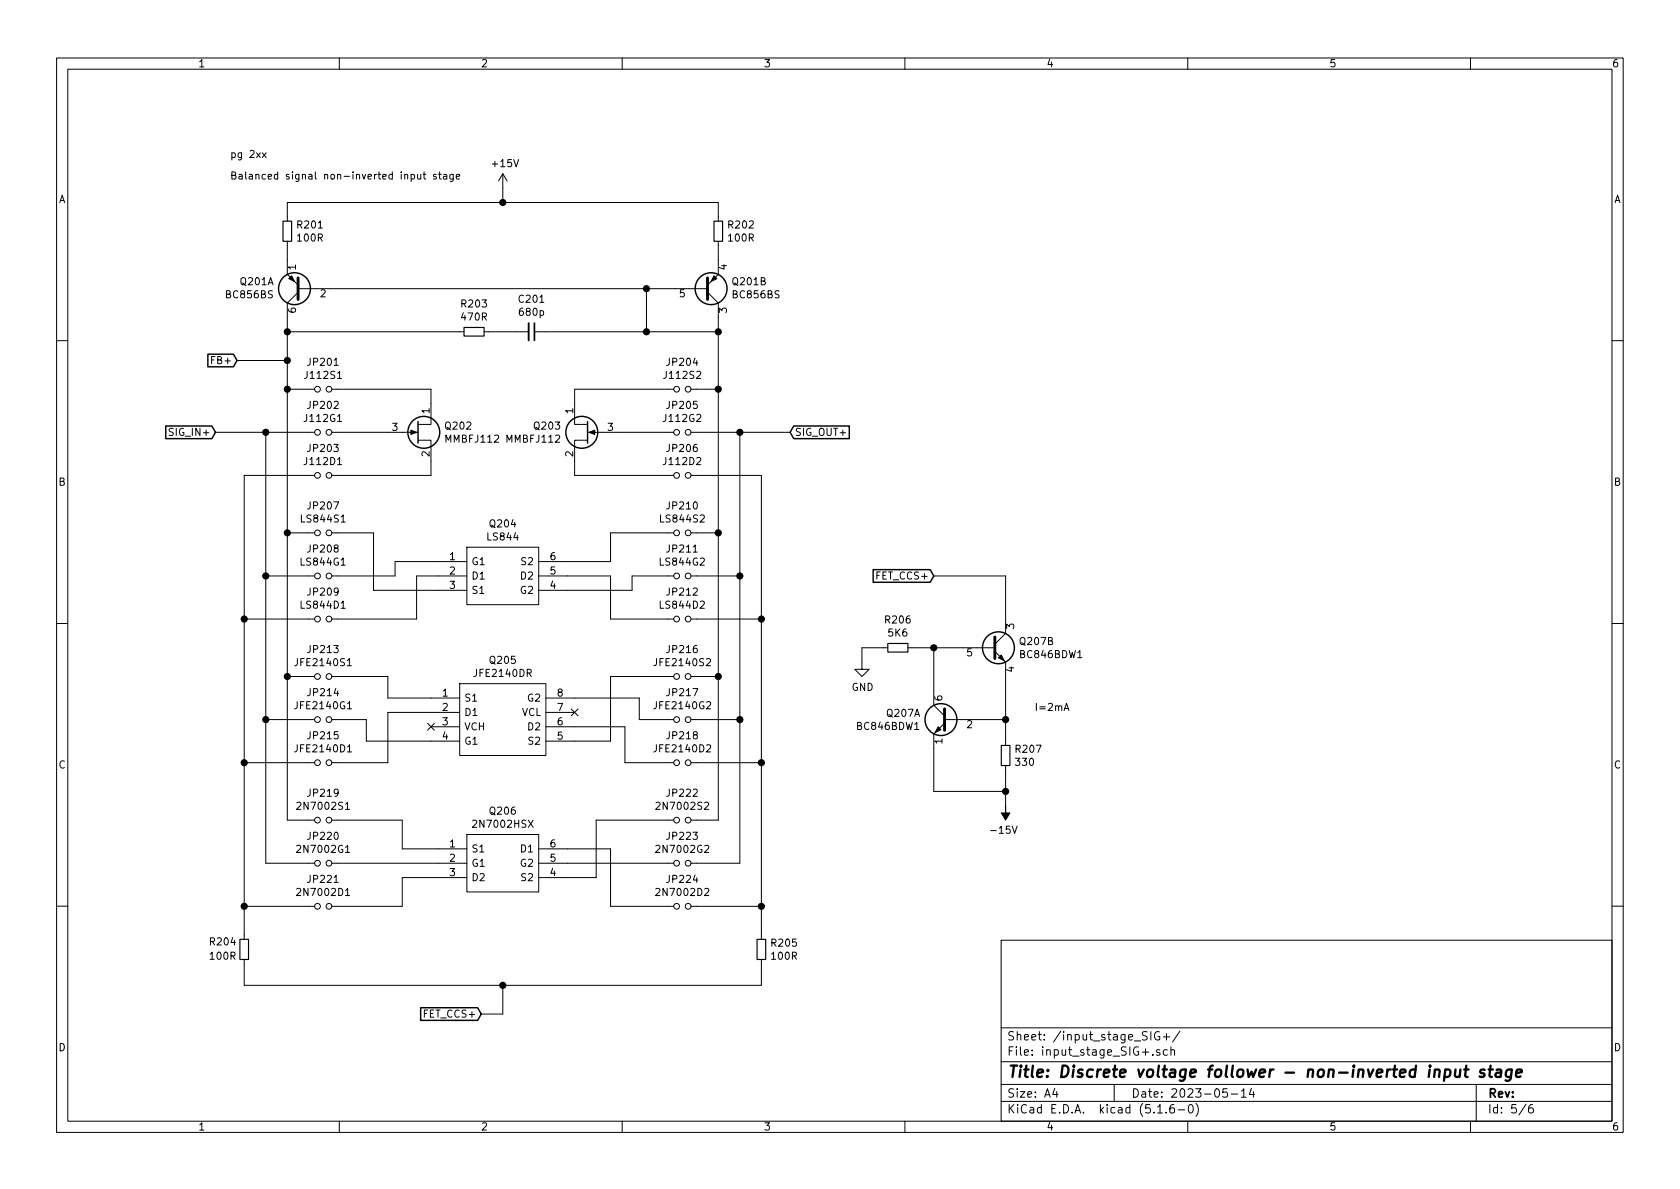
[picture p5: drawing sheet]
EESchema Schematic File Version 4
EELAYER 30 0
EELAYER END
$Descr A4 11693 8268
encoding utf-8
Sheet 5 6
Title "Discrete voltage follower - non-inverted input stage"
Date "2023-05-14"
Rev ""
Comp ""
Comment1 ""
Comment2 ""
Comment3 ""
Comment4 ""
$EndDescr
$Comp
L Device:R_Small R201
U 1 1
P 2000 1600
AR Path="/64618ED1/646282E1" Ref="R201"  Part="1" 
AR Path="/647CF58A/646282E1" Ref="R?"  Part="1" 
F 0 "R201" H 2059 1646 50  0000 L CNN
F 1 "100R" H 2059 1555 50  0000 L CNN
F 2 "Resistor_SMD:R_0805_2012Metric_Pad1.15x1.40mm_HandSolder" H 2000 1600 50  0001 C CNN
F 3 "~" H 2000 1600 50  0001 C CNN
	1    2000 1600
	1    0    0    -1  
$EndComp
$Comp
L Device:R_Small R202
U 1 1
P 5000 1600
AR Path="/64618ED1/64629240" Ref="R202"  Part="1" 
AR Path="/647CF58A/64629240" Ref="R?"  Part="1" 
F 0 "R202" H 5059 1646 50  0000 L CNN
F 1 "100R" H 5059 1555 50  0000 L CNN
F 2 "Resistor_SMD:R_0805_2012Metric_Pad1.15x1.40mm_HandSolder" H 5000 1600 50  0001 C CNN
F 3 "~" H 5000 1600 50  0001 C CNN
	1    5000 1600
	1    0    0    -1  
$EndComp
$Comp
L Device:R_Small R203
U 1 1
P 3300 2300
AR Path="/64618ED1/64629D08" Ref="R203"  Part="1" 
AR Path="/647CF58A/64629D08" Ref="R?"  Part="1" 
F 0 "R203" V 3104 2300 50  0000 C CNN
F 1 "470R" V 3195 2300 50  0000 C CNN
F 2 "Resistor_SMD:R_0805_2012Metric_Pad1.15x1.40mm_HandSolder" H 3300 2300 50  0001 C CNN
F 3 "~" H 3300 2300 50  0001 C CNN
	1    3300 2300
	0    1    1    0   
$EndComp
$Comp
L Device:C_Small C201
U 1 1
P 3700 2300
AR Path="/64618ED1/6462A899" Ref="C201"  Part="1" 
AR Path="/647CF58A/6462A899" Ref="C?"  Part="1" 
F 0 "C201" V 3471 2300 50  0000 C CNN
F 1 "680p" V 3562 2300 50  0000 C CNN
F 2 "Capacitor_SMD:C_0805_2012Metric_Pad1.15x1.40mm_HandSolder" H 3700 2300 50  0001 C CNN
F 3 "~" H 3700 2300 50  0001 C CNN
	1    3700 2300
	0    1    1    0   
$EndComp
$Comp
L Transistor_FET:MMBFJ112 Q202
U 1 1
P 2900 3000
AR Path="/64618ED1/646301E5" Ref="Q202"  Part="1" 
AR Path="/647CF58A/646301E5" Ref="Q?"  Part="1" 
F 0 "Q202" H 3090 3046 50  0000 L CNN
F 1 "MMBFJ112" H 3090 2955 50  0000 L CNN
F 2 "Package_TO_SOT_SMD:SOT-23" H 3100 2925 50  0001 L CIN
F 3 "https://www.onsemi.com/pub/Collateral/MMBFJ113-D.PDF" H 2900 3000 50  0001 L CNN
	1    2900 3000
	1    0    0    -1  
$EndComp
$Comp
L Transistor_FET:MMBFJ112 Q203
U 1 1
P 4100 3000
AR Path="/64618ED1/64914574" Ref="Q203"  Part="1" 
AR Path="/647CF58A/64914574" Ref="Q?"  Part="1" 
F 0 "Q203" H 4291 3046 50  0000 L CNN
F 1 "MMBFJ112" H 4291 2955 50  0000 L CNN
F 2 "Package_TO_SOT_SMD:SOT-23" H 4300 2925 50  0001 L CIN
F 3 "https://www.onsemi.com/pub/Collateral/MMBFJ113-D.PDF" H 4100 3000 50  0001 L CNN
	1    4100 3000
	-1   0    0    -1  
$EndComp
$Comp
L Device:R_Small R205
U 1 1
P 5300 6600
AR Path="/64618ED1/64634DA9" Ref="R205"  Part="1" 
AR Path="/647CF58A/64634DA9" Ref="R?"  Part="1" 
F 0 "R205" H 5359 6646 50  0000 L CNN
F 1 "100R" H 5359 6555 50  0000 L CNN
F 2 "Resistor_SMD:R_0805_2012Metric_Pad1.15x1.40mm_HandSolder" H 5300 6600 50  0001 C CNN
F 3 "~" H 5300 6600 50  0001 C CNN
	1    5300 6600
	1    0    0    -1  
$EndComp
$Comp
L Device:R_Small R204
U 1 1
P 1700 6600
AR Path="/64618ED1/64914576" Ref="R204"  Part="1" 
AR Path="/647CF58A/64914576" Ref="R?"  Part="1" 
F 0 "R204" H 1750 6550 50  0000 L CNN
F 1 "100R" H 1750 6650 50  0000 L CNN
F 2 "Resistor_SMD:R_0805_2012Metric_Pad1.15x1.40mm_HandSolder" H 1700 6600 50  0001 C CNN
F 3 "~" H 1700 6600 50  0001 C CNN
	1    1700 6600
	-1   0    0    1   
$EndComp
$Comp
L Device:R_Small R207
U 1 1
P 7000 5250
AR Path="/64618ED1/64914577" Ref="R207"  Part="1" 
AR Path="/647CF58A/64914577" Ref="R?"  Part="1" 
F 0 "R207" H 7059 5296 50  0000 L CNN
F 1 "330" H 7059 5205 50  0000 L CNN
F 2 "Resistor_SMD:R_0805_2012Metric_Pad1.15x1.40mm_HandSolder" H 7000 5250 50  0001 C CNN
F 3 "~" H 7000 5250 50  0001 C CNN
	1    7000 5250
	1    0    0    -1  
$EndComp
$Comp
L Device:Jumper_NO_Small JP202
U 1 1
P 2250 3000
AR Path="/64618ED1/64914578" Ref="JP202"  Part="1" 
AR Path="/647CF58A/64914578" Ref="JP?"  Part="1" 
F 0 "JP202" H 2250 2815 50  0000 C CNN
F 1 "J112G1" H 2250 2906 50  0000 C CNN
F 2 "Jumper:SolderJumper-2_P1.3mm_Open_RoundedPad1.0x1.5mm" H 2250 3000 50  0001 C CNN
F 3 "~" H 2250 3000 50  0001 C CNN
	1    2250 3000
	-1   0    0    1   
$EndComp
$Comp
L LS844-SOT-23-6L-CT:LS844-SOT-23-6L-CT Q204
U 1 1
P 3050 3900
AR Path="/64618ED1/6464089F" Ref="Q204"  Part="1" 
AR Path="/647CF58A/6464089F" Ref="Q?"  Part="1" 
F 0 "Q204" H 3500 4165 50  0000 C CNN
F 1 "LS844" H 3500 4074 50  0000 C CNN
F 2 "" H 3800 4000 50  0001 L CNN
F 3 "https://www.linearsystems.com/lsdata/datasheets/LS844SeriesDSRevA14" H 3800 3900 50  0001 L CNN
F 4 "JFET Low Noise, Low Drift, Low Capacitance, Monolithic Dual, N-Channel JFET" H 3800 3800 50  0001 L CNN "Description"
F 5 "1.45" H 3800 3700 50  0001 L CNN "Height"
F 6 "722-LS844SOT236LCT" H 3800 3600 50  0001 L CNN "Mouser Part Number"
F 7 "https://www.mouser.co.uk/ProductDetail/Linear-Integrated-Systems/LS844-SOT-23-6L-CT?qs=T%252BzbugeAwjiyHRIf%2Fcfibw%3D%3D" H 3800 3500 50  0001 L CNN "Mouser Price/Stock"
F 8 "Linear Integrated Systems" H 3800 3400 50  0001 L CNN "Manufacturer_Name"
F 9 "LS844-SOT-23-6L-CT" H 3800 3300 50  0001 L CNN "Manufacturer_Part_Number"
	1    3050 3900
	1    0    0    -1  
$EndComp
$Comp
L JFE2140DR:JFE2140DR Q205
U 1 1
P 3000 4850
AR Path="/64618ED1/6491457A" Ref="Q205"  Part="1" 
AR Path="/647CF58A/6491457A" Ref="IC?"  Part="1" 
F 0 "Q205" H 3500 5115 50  0000 C CNN
F 1 "JFE2140DR" H 3500 5024 50  0000 C CNN
F 2 "" H 3850 4950 50  0001 L CNN
F 3 "https://www.ti.com/lit/ds/symlink/jfe2140.pdf?ts=1633964558921" H 3850 4850 50  0001 L CNN
F 4 "JFE2140 Ultra-Low Noise, Matched, Dual, Low-Gate Current, Discrete, Audio, NChannel JFET" H 3850 4750 50  0001 L CNN "Description"
F 5 "1.75" H 3850 4650 50  0001 L CNN "Height"
F 6 "595-JFE2140DR" H 3850 4550 50  0001 L CNN "Mouser Part Number"
F 7 "https://www.mouser.co.uk/ProductDetail/Texas-Instruments/JFE2140DR?qs=A6eO%252BMLsxmQVeRIGZCabaw%3D%3D" H 3850 4450 50  0001 L CNN "Mouser Price/Stock"
F 8 "Texas Instruments" H 3850 4350 50  0001 L CNN "Manufacturer_Name"
F 9 "JFE2140DR" H 3850 4250 50  0001 L CNN "Manufacturer_Part_Number"
	1    3000 4850
	1    0    0    -1  
$EndComp
$Comp
L 2N7002HSX:2N7002HSX Q206
U 1 1
P 3050 5900
AR Path="/64618ED1/6491457B" Ref="Q206"  Part="1" 
AR Path="/647CF58A/6491457B" Ref="Q?"  Part="1" 
F 0 "Q206" H 3500 6165 50  0000 C CNN
F 1 "2N7002HSX" H 3500 6074 50  0000 C CNN
F 2 "" H 3800 6000 50  0001 L CNN
F 3 "https://assets.nexperia.com/documents/data-sheet/2N7002HS.pdf" H 3800 5900 50  0001 L CNN
F 4 "MOSFET 2N7002HS/SOT363/SC-88" H 3800 5800 50  0001 L CNN "Description"
F 5 "1.1" H 3800 5700 50  0001 L CNN "Height"
F 6 "771-2N7002HSX" H 3800 5600 50  0001 L CNN "Mouser Part Number"
F 7 "https://www.mouser.co.uk/ProductDetail/Nexperia/2N7002HSX?qs=Li%252BoUPsLEnuawzf36ZS0aQ%3D%3D" H 3800 5500 50  0001 L CNN "Mouser Price/Stock"
F 8 "Nexperia" H 3800 5400 50  0001 L CNN "Manufacturer_Name"
F 9 "2N7002HSX" H 3800 5300 50  0001 L CNN "Manufacturer_Part_Number"
	1    3050 5900
	1    0    0    -1  
$EndComp
$Comp
L Device:Jumper_NO_Small JP201
U 1 1
P 2250 2700
AR Path="/64618ED1/6491457C" Ref="JP201"  Part="1" 
AR Path="/647CF58A/6491457C" Ref="JP?"  Part="1" 
F 0 "JP201" H 2250 2515 50  0000 C CNN
F 1 "J112S1" H 2250 2606 50  0000 C CNN
F 2 "Jumper:SolderJumper-2_P1.3mm_Open_RoundedPad1.0x1.5mm" H 2250 2700 50  0001 C CNN
F 3 "~" H 2250 2700 50  0001 C CNN
	1    2250 2700
	-1   0    0    1   
$EndComp
$Comp
L Device:Jumper_NO_Small JP203
U 1 1
P 2250 3300
AR Path="/64618ED1/64675C95" Ref="JP203"  Part="1" 
AR Path="/647CF58A/64675C95" Ref="JP?"  Part="1" 
F 0 "JP203" H 2250 3115 50  0000 C CNN
F 1 "J112D1" H 2250 3206 50  0000 C CNN
F 2 "Jumper:SolderJumper-2_P1.3mm_Open_RoundedPad1.0x1.5mm" H 2250 3300 50  0001 C CNN
F 3 "~" H 2250 3300 50  0001 C CNN
	1    2250 3300
	-1   0    0    1   
$EndComp
$Comp
L Device:Jumper_NO_Small JP207
U 1 1
P 2250 3700
AR Path="/64618ED1/646B54CC" Ref="JP207"  Part="1" 
AR Path="/647CF58A/646B54CC" Ref="JP?"  Part="1" 
F 0 "JP207" H 2250 3515 50  0000 C CNN
F 1 "LS844S1" H 2250 3606 50  0000 C CNN
F 2 "Jumper:SolderJumper-2_P1.3mm_Open_RoundedPad1.0x1.5mm" H 2250 3700 50  0001 C CNN
F 3 "~" H 2250 3700 50  0001 C CNN
	1    2250 3700
	-1   0    0    1   
$EndComp
$Comp
L Device:Jumper_NO_Small JP208
U 1 1
P 2250 4000
AR Path="/64618ED1/646B62D6" Ref="JP208"  Part="1" 
AR Path="/647CF58A/646B62D6" Ref="JP?"  Part="1" 
F 0 "JP208" H 2250 3815 50  0000 C CNN
F 1 "LS844G1" H 2250 3906 50  0000 C CNN
F 2 "Jumper:SolderJumper-2_P1.3mm_Open_RoundedPad1.0x1.5mm" H 2250 4000 50  0001 C CNN
F 3 "~" H 2250 4000 50  0001 C CNN
	1    2250 4000
	-1   0    0    1   
$EndComp
$Comp
L Device:Jumper_NO_Small JP209
U 1 1
P 2250 4300
AR Path="/64618ED1/646B68CA" Ref="JP209"  Part="1" 
AR Path="/647CF58A/646B68CA" Ref="JP?"  Part="1" 
F 0 "JP209" H 2250 4115 50  0000 C CNN
F 1 "LS844D1" H 2250 4206 50  0000 C CNN
F 2 "Jumper:SolderJumper-2_P1.3mm_Open_RoundedPad1.0x1.5mm" H 2250 4300 50  0001 C CNN
F 3 "~" H 2250 4300 50  0001 C CNN
	1    2250 4300
	-1   0    0    1   
$EndComp
$Comp
L Device:Jumper_NO_Small JP213
U 1 1
P 2250 4700
AR Path="/64618ED1/646B858C" Ref="JP213"  Part="1" 
AR Path="/647CF58A/646B858C" Ref="JP?"  Part="1" 
F 0 "JP213" H 2250 4515 50  0000 C CNN
F 1 "JFE2140S1" H 2250 4606 50  0000 C CNN
F 2 "Jumper:SolderJumper-2_P1.3mm_Open_RoundedPad1.0x1.5mm" H 2250 4700 50  0001 C CNN
F 3 "~" H 2250 4700 50  0001 C CNN
	1    2250 4700
	-1   0    0    1   
$EndComp
$Comp
L Device:Jumper_NO_Small JP214
U 1 1
P 2250 5000
AR Path="/64618ED1/646B9F14" Ref="JP214"  Part="1" 
AR Path="/647CF58A/646B9F14" Ref="JP?"  Part="1" 
F 0 "JP214" H 2250 4815 50  0000 C CNN
F 1 "JFE2140G1" H 2250 4906 50  0000 C CNN
F 2 "Jumper:SolderJumper-2_P1.3mm_Open_RoundedPad1.0x1.5mm" H 2250 5000 50  0001 C CNN
F 3 "~" H 2250 5000 50  0001 C CNN
	1    2250 5000
	-1   0    0    1   
$EndComp
$Comp
L Device:Jumper_NO_Small JP215
U 1 1
P 2250 5300
AR Path="/64618ED1/646BA6A6" Ref="JP215"  Part="1" 
AR Path="/647CF58A/646BA6A6" Ref="JP?"  Part="1" 
F 0 "JP215" H 2250 5115 50  0000 C CNN
F 1 "JFE2140D1" H 2250 5206 50  0000 C CNN
F 2 "Jumper:SolderJumper-2_P1.3mm_Open_RoundedPad1.0x1.5mm" H 2250 5300 50  0001 C CNN
F 3 "~" H 2250 5300 50  0001 C CNN
	1    2250 5300
	-1   0    0    1   
$EndComp
$Comp
L Device:Jumper_NO_Small JP219
U 1 1
P 2250 5700
AR Path="/64618ED1/646BAA44" Ref="JP219"  Part="1" 
AR Path="/647CF58A/646BAA44" Ref="JP?"  Part="1" 
F 0 "JP219" H 2250 5515 50  0000 C CNN
F 1 "2N7002S1" H 2250 5606 50  0000 C CNN
F 2 "Jumper:SolderJumper-2_P1.3mm_Open_RoundedPad1.0x1.5mm" H 2250 5700 50  0001 C CNN
F 3 "~" H 2250 5700 50  0001 C CNN
	1    2250 5700
	-1   0    0    1   
$EndComp
$Comp
L Device:Jumper_NO_Small JP220
U 1 1
P 2250 6000
AR Path="/64618ED1/64914585" Ref="JP220"  Part="1" 
AR Path="/647CF58A/64914585" Ref="JP?"  Part="1" 
F 0 "JP220" H 2250 5815 50  0000 C CNN
F 1 "2N7002G1" H 2250 5906 50  0000 C CNN
F 2 "Jumper:SolderJumper-2_P1.3mm_Open_RoundedPad1.0x1.5mm" H 2250 6000 50  0001 C CNN
F 3 "~" H 2250 6000 50  0001 C CNN
	1    2250 6000
	-1   0    0    1   
$EndComp
$Comp
L Device:Jumper_NO_Small JP221
U 1 1
P 2250 6300
AR Path="/64618ED1/64914586" Ref="JP221"  Part="1" 
AR Path="/647CF58A/64914586" Ref="JP?"  Part="1" 
F 0 "JP221" H 2250 6115 50  0000 C CNN
F 1 "2N7002D1" H 2250 6206 50  0000 C CNN
F 2 "Jumper:SolderJumper-2_P1.3mm_Open_RoundedPad1.0x1.5mm" H 2250 6300 50  0001 C CNN
F 3 "~" H 2250 6300 50  0001 C CNN
	1    2250 6300
	-1   0    0    1   
$EndComp
$Comp
L Device:Jumper_NO_Small JP205
U 1 1
P 4750 3000
AR Path="/64618ED1/646CC690" Ref="JP205"  Part="1" 
AR Path="/647CF58A/646CC690" Ref="JP?"  Part="1" 
F 0 "JP205" H 4750 2815 50  0000 C CNN
F 1 "J112G2" H 4750 2906 50  0000 C CNN
F 2 "Jumper:SolderJumper-2_P1.3mm_Open_RoundedPad1.0x1.5mm" H 4750 3000 50  0001 C CNN
F 3 "~" H 4750 3000 50  0001 C CNN
	1    4750 3000
	-1   0    0    1   
$EndComp
$Comp
L Device:Jumper_NO_Small JP204
U 1 1
P 4750 2700
AR Path="/64618ED1/646CC696" Ref="JP204"  Part="1" 
AR Path="/647CF58A/646CC696" Ref="JP?"  Part="1" 
F 0 "JP204" H 4750 2515 50  0000 C CNN
F 1 "J112S2" H 4750 2606 50  0000 C CNN
F 2 "Jumper:SolderJumper-2_P1.3mm_Open_RoundedPad1.0x1.5mm" H 4750 2700 50  0001 C CNN
F 3 "~" H 4750 2700 50  0001 C CNN
	1    4750 2700
	-1   0    0    1   
$EndComp
$Comp
L Device:Jumper_NO_Small JP206
U 1 1
P 4750 3300
AR Path="/64618ED1/646CC69C" Ref="JP206"  Part="1" 
AR Path="/647CF58A/646CC69C" Ref="JP?"  Part="1" 
F 0 "JP206" H 4750 3115 50  0000 C CNN
F 1 "J112D2" H 4750 3206 50  0000 C CNN
F 2 "Jumper:SolderJumper-2_P1.3mm_Open_RoundedPad1.0x1.5mm" H 4750 3300 50  0001 C CNN
F 3 "~" H 4750 3300 50  0001 C CNN
	1    4750 3300
	-1   0    0    1   
$EndComp
$Comp
L Device:Jumper_NO_Small JP210
U 1 1
P 4750 3700
AR Path="/64618ED1/646CC6A2" Ref="JP210"  Part="1" 
AR Path="/647CF58A/646CC6A2" Ref="JP?"  Part="1" 
F 0 "JP210" H 4750 3515 50  0000 C CNN
F 1 "LS844S2" H 4750 3606 50  0000 C CNN
F 2 "Jumper:SolderJumper-2_P1.3mm_Open_RoundedPad1.0x1.5mm" H 4750 3700 50  0001 C CNN
F 3 "~" H 4750 3700 50  0001 C CNN
	1    4750 3700
	-1   0    0    1   
$EndComp
$Comp
L Device:Jumper_NO_Small JP211
U 1 1
P 4750 4000
AR Path="/64618ED1/6491458B" Ref="JP211"  Part="1" 
AR Path="/647CF58A/6491458B" Ref="JP?"  Part="1" 
F 0 "JP211" H 4750 3815 50  0000 C CNN
F 1 "LS844G2" H 4750 3906 50  0000 C CNN
F 2 "Jumper:SolderJumper-2_P1.3mm_Open_RoundedPad1.0x1.5mm" H 4750 4000 50  0001 C CNN
F 3 "~" H 4750 4000 50  0001 C CNN
	1    4750 4000
	-1   0    0    1   
$EndComp
$Comp
L Device:Jumper_NO_Small JP212
U 1 1
P 4750 4300
AR Path="/64618ED1/6491458C" Ref="JP212"  Part="1" 
AR Path="/647CF58A/6491458C" Ref="JP?"  Part="1" 
F 0 "JP212" H 4750 4115 50  0000 C CNN
F 1 "LS844D2" H 4750 4206 50  0000 C CNN
F 2 "Jumper:SolderJumper-2_P1.3mm_Open_RoundedPad1.0x1.5mm" H 4750 4300 50  0001 C CNN
F 3 "~" H 4750 4300 50  0001 C CNN
	1    4750 4300
	-1   0    0    1   
$EndComp
$Comp
L Device:Jumper_NO_Small JP216
U 1 1
P 4750 4700
AR Path="/64618ED1/6491458D" Ref="JP216"  Part="1" 
AR Path="/647CF58A/6491458D" Ref="JP?"  Part="1" 
F 0 "JP216" H 4750 4515 50  0000 C CNN
F 1 "JFE2140S2" H 4750 4606 50  0000 C CNN
F 2 "Jumper:SolderJumper-2_P1.3mm_Open_RoundedPad1.0x1.5mm" H 4750 4700 50  0001 C CNN
F 3 "~" H 4750 4700 50  0001 C CNN
	1    4750 4700
	-1   0    0    1   
$EndComp
$Comp
L Device:Jumper_NO_Small JP217
U 1 1
P 4750 5000
AR Path="/64618ED1/6491458E" Ref="JP217"  Part="1" 
AR Path="/647CF58A/6491458E" Ref="JP?"  Part="1" 
F 0 "JP217" H 4750 4815 50  0000 C CNN
F 1 "JFE2140G2" H 4750 4906 50  0000 C CNN
F 2 "Jumper:SolderJumper-2_P1.3mm_Open_RoundedPad1.0x1.5mm" H 4750 5000 50  0001 C CNN
F 3 "~" H 4750 5000 50  0001 C CNN
	1    4750 5000
	-1   0    0    1   
$EndComp
$Comp
L Device:Jumper_NO_Small JP218
U 1 1
P 4750 5300
AR Path="/64618ED1/6491458F" Ref="JP218"  Part="1" 
AR Path="/647CF58A/6491458F" Ref="JP?"  Part="1" 
F 0 "JP218" H 4750 5115 50  0000 C CNN
F 1 "JFE2140D2" H 4750 5206 50  0000 C CNN
F 2 "Jumper:SolderJumper-2_P1.3mm_Open_RoundedPad1.0x1.5mm" H 4750 5300 50  0001 C CNN
F 3 "~" H 4750 5300 50  0001 C CNN
	1    4750 5300
	-1   0    0    1   
$EndComp
$Comp
L Device:Jumper_NO_Small JP222
U 1 1
P 4750 5700
AR Path="/64618ED1/64914590" Ref="JP222"  Part="1" 
AR Path="/647CF58A/64914590" Ref="JP?"  Part="1" 
F 0 "JP222" H 4750 5515 50  0000 C CNN
F 1 "2N7002S2" H 4750 5606 50  0000 C CNN
F 2 "Jumper:SolderJumper-2_P1.3mm_Open_RoundedPad1.0x1.5mm" H 4750 5700 50  0001 C CNN
F 3 "~" H 4750 5700 50  0001 C CNN
	1    4750 5700
	-1   0    0    1   
$EndComp
$Comp
L Device:Jumper_NO_Small JP223
U 1 1
P 4750 6000
AR Path="/64618ED1/646CC6CC" Ref="JP223"  Part="1" 
AR Path="/647CF58A/646CC6CC" Ref="JP?"  Part="1" 
F 0 "JP223" H 4750 5815 50  0000 C CNN
F 1 "2N7002G2" H 4750 5906 50  0000 C CNN
F 2 "Jumper:SolderJumper-2_P1.3mm_Open_RoundedPad1.0x1.5mm" H 4750 6000 50  0001 C CNN
F 3 "~" H 4750 6000 50  0001 C CNN
	1    4750 6000
	-1   0    0    1   
$EndComp
$Comp
L Device:Jumper_NO_Small JP224
U 1 1
P 4750 6300
AR Path="/64618ED1/64914592" Ref="JP224"  Part="1" 
AR Path="/647CF58A/64914592" Ref="JP?"  Part="1" 
F 0 "JP224" H 4750 6115 50  0000 C CNN
F 1 "2N7002D2" H 4750 6206 50  0000 C CNN
F 2 "Jumper:SolderJumper-2_P1.3mm_Open_RoundedPad1.0x1.5mm" H 4750 6300 50  0001 C CNN
F 3 "~" H 4750 6300 50  0001 C CNN
	1    4750 6300
	-1   0    0    1   
$EndComp
Wire Wire Line
	2150 5700 2000 5700
Wire Wire Line
	2000 5700 2000 4700
Wire Wire Line
	2150 2700 2000 2700
Connection ~ 2000 2700
Wire Wire Line
	2150 3700 2000 3700
Connection ~ 2000 3700
Wire Wire Line
	2000 3700 2000 2700
Wire Wire Line
	2150 4700 2000 4700
Connection ~ 2000 4700
Wire Wire Line
	2000 4700 2000 3700
Wire Wire Line
	4850 5700 5000 5700
Wire Wire Line
	5000 5700 5000 4700
Wire Wire Line
	4850 2700 5000 2700
Connection ~ 5000 2700
Wire Wire Line
	4850 3700 5000 3700
Connection ~ 5000 3700
Wire Wire Line
	5000 3700 5000 2700
Wire Wire Line
	4850 4700 5000 4700
Connection ~ 5000 4700
Wire Wire Line
	5000 4700 5000 3700
Text GLabel 1500 3000 0    50   Input ~ 0
SIG_IN+
Text GLabel 5500 3000 2    50   Input ~ 0
SIG_OUT+
Wire Wire Line
	1500 3000 1850 3000
Connection ~ 1850 3000
Wire Wire Line
	1850 3000 2150 3000
Wire Wire Line
	1850 6000 2150 6000
Wire Wire Line
	1850 3000 1850 4000
Wire Wire Line
	2150 4000 1850 4000
Connection ~ 1850 4000
Wire Wire Line
	1850 4000 1850 5000
Wire Wire Line
	2150 5000 1850 5000
Connection ~ 1850 5000
Wire Wire Line
	1850 5000 1850 6000
Wire Wire Line
	1700 6500 1700 6300
Wire Wire Line
	1700 6300 2150 6300
Wire Wire Line
	1700 6300 1700 5300
Wire Wire Line
	1700 3300 2150 3300
Connection ~ 1700 6300
Wire Wire Line
	2150 4300 1700 4300
Connection ~ 1700 4300
Wire Wire Line
	1700 4300 1700 3300
Wire Wire Line
	2150 5300 1700 5300
Connection ~ 1700 5300
Wire Wire Line
	1700 5300 1700 4300
Wire Wire Line
	4850 3000 5150 3000
Connection ~ 5150 3000
Wire Wire Line
	5150 3000 5500 3000
Wire Wire Line
	5150 6000 4850 6000
Wire Wire Line
	4850 5000 5150 5000
Connection ~ 5150 5000
Wire Wire Line
	5150 5000 5150 6000
Wire Wire Line
	4850 4000 5150 4000
Connection ~ 5150 4000
Wire Wire Line
	5150 4000 5150 3000
Wire Wire Line
	5150 4000 5150 5000
Wire Wire Line
	5300 6500 5300 6300
Wire Wire Line
	5300 3300 4850 3300
Wire Wire Line
	4850 4300 5300 4300
Connection ~ 5300 4300
Wire Wire Line
	5300 4300 5300 3300
Wire Wire Line
	4850 5300 5300 5300
Connection ~ 5300 5300
Wire Wire Line
	5300 5300 5300 4300
Wire Wire Line
	4850 6300 5300 6300
Connection ~ 5300 6300
Wire Wire Line
	5300 6300 5300 5300
Wire Wire Line
	2300 2000 4500 2000
Connection ~ 4500 2000
Wire Wire Line
	4500 2000 4700 2000
Wire Wire Line
	2000 2200 2000 2300
Wire Wire Line
	5000 2200 5000 2300
Wire Wire Line
	5000 2300 4500 2300
Connection ~ 5000 2300
Wire Wire Line
	5000 2300 5000 2700
Wire Wire Line
	3600 2300 3400 2300
Wire Wire Line
	3200 2300 2000 2300
Connection ~ 2000 2300
Wire Wire Line
	4500 2000 4500 2300
Connection ~ 4500 2300
Wire Wire Line
	4500 2300 3800 2300
Wire Wire Line
	2000 1700 2000 1800
Wire Wire Line
	5000 1700 5000 1800
Wire Wire Line
	2000 1500 2000 1400
Wire Wire Line
	2000 1400 3500 1400
Wire Wire Line
	5000 1400 5000 1500
Wire Wire Line
	1700 6700 1700 6850
Wire Wire Line
	5300 6850 5300 6700
Wire Wire Line
	3000 2800 3000 2700
Wire Wire Line
	3000 2700 2350 2700
Wire Wire Line
	2700 3000 2350 3000
Wire Wire Line
	3000 3200 3000 3300
Wire Wire Line
	3000 3300 2350 3300
Wire Wire Line
	4000 2800 4000 2700
Wire Wire Line
	4000 2700 4650 2700
Wire Wire Line
	4300 3000 4650 3000
Wire Wire Line
	4000 3200 4000 3300
Wire Wire Line
	4000 3300 4650 3300
Wire Wire Line
	3950 3900 4250 3900
Wire Wire Line
	4250 3900 4250 3700
Wire Wire Line
	4250 3700 4650 3700
Wire Wire Line
	3950 4000 4250 4000
Wire Wire Line
	4250 4000 4250 4300
Wire Wire Line
	4250 4300 4650 4300
Wire Wire Line
	3950 4100 4400 4100
Wire Wire Line
	4400 4100 4400 4000
Wire Wire Line
	4400 4000 4650 4000
Wire Wire Line
	3050 3900 2750 3900
Wire Wire Line
	2750 3900 2750 4000
Wire Wire Line
	2750 4000 2350 4000
Wire Wire Line
	3050 4000 2900 4000
Wire Wire Line
	3050 4100 2600 4100
Wire Wire Line
	2600 4100 2600 3700
Wire Wire Line
	2600 3700 2350 3700
Wire Wire Line
	2900 4000 2900 4300
Wire Wire Line
	2350 4300 2900 4300
Wire Wire Line
	3000 4850 2700 4850
Wire Wire Line
	2700 4850 2700 4700
Wire Wire Line
	2700 4700 2350 4700
Wire Wire Line
	3000 4950 2700 4950
Wire Wire Line
	2700 4950 2700 5300
Wire Wire Line
	2700 5300 2350 5300
Wire Wire Line
	2550 5150 2550 5000
Wire Wire Line
	2550 5000 2350 5000
Wire Wire Line
	2550 5150 3000 5150
Wire Wire Line
	4000 5150 4250 5150
Wire Wire Line
	4250 5150 4250 4700
Wire Wire Line
	4250 4700 4650 4700
Wire Wire Line
	4000 5050 4350 5050
Wire Wire Line
	4350 5050 4350 5300
Wire Wire Line
	4350 5300 4650 5300
Wire Wire Line
	4650 5000 4450 5000
Wire Wire Line
	4450 5000 4450 4850
Wire Wire Line
	4450 4850 4000 4850
Wire Wire Line
	3050 5900 2800 5900
Wire Wire Line
	2800 5900 2800 5700
Wire Wire Line
	2800 5700 2350 5700
Wire Wire Line
	3050 6000 2350 6000
Wire Wire Line
	3050 6100 2800 6100
Wire Wire Line
	2800 6100 2800 6300
Wire Wire Line
	2800 6300 2350 6300
Wire Wire Line
	3950 5900 4250 5900
Wire Wire Line
	4250 5900 4250 6300
Wire Wire Line
	4250 6300 4650 6300
Wire Wire Line
	3950 6000 4650 6000
Wire Wire Line
	3950 6100 4150 6100
Wire Wire Line
	4150 6100 4150 5700
Wire Wire Line
	4150 5700 4650 5700
Wire Wire Line
	3500 1300 3500 1400
Connection ~ 3500 1400
Wire Wire Line
	3500 1400 5000 1400
Text Notes 1600 1250 0    50   ~ 0
Balanced signal non-inverted input stage\n
Text GLabel 1650 2500 0    50   Input ~ 0
FB+
Wire Wire Line
	1650 2500 2000 2500
Wire Wire Line
	2000 2300 2000 2500
Connection ~ 2000 2500
Wire Wire Line
	2000 2500 2000 2700
$Comp
L Transistor_BJT:BC856BS Q201
U 1 1
P 2100 2000
F 0 "Q201" H 2291 1954 50  0000 L CNN
F 1 "BC856BS" H 2291 2045 50  0000 L CNN
F 2 "Package_TO_SOT_SMD:SOT-363_SC-70-6" H 2300 2100 50  0001 C CNN
F 3 "https://assets.nexperia.com/documents/data-sheet/BC856BS.pdf" H 2100 2000 50  0001 C CNN
	1    2100 2000
	-1   0    0    1   
$EndComp
$Comp
L Transistor_BJT:BC856BS Q201
U 2 1
P 4900 2000
F 0 "Q201" H 5090 1954 50  0000 L CNN
F 1 "BC856BS" H 5090 2045 50  0000 L CNN
F 2 "Package_TO_SOT_SMD:SOT-363_SC-70-6" H 5100 2100 50  0001 C CNN
F 3 "https://assets.nexperia.com/documents/data-sheet/BC856BS.pdf" H 4900 2000 50  0001 C CNN
	2    4900 2000
	1    0    0    1   
$EndComp
Text Notes 1600 1100 0    50   ~ 0
pg 2xx
NoConn ~ 4000 4950
NoConn ~ 3000 5050
$Comp
L Transistor_BJT:BC846BDW1 Q207
U 1 1
P 6600 5000
F 0 "Q207" H 6791 5046 50  0000 L CNN
F 1 "BC846BDW1" H 6791 4955 50  0000 L CNN
F 2 "Package_TO_SOT_SMD:SOT-363_SC-70-6" H 6800 5100 50  0001 C CNN
F 3 "http://www.onsemi.com/pub_link/Collateral/BC846BDW1T1-D.PDF" H 6600 5000 50  0001 C CNN
	1    6600 5000
	-1   0    0    -1  
$EndComp
$Comp
L Transistor_BJT:BC846BDW1 Q207
U 2 1
P 6900 4500
F 0 "Q207" H 7090 4546 50  0000 L CNN
F 1 "BC846BDW1" H 7090 4455 50  0000 L CNN
F 2 "Package_TO_SOT_SMD:SOT-363_SC-70-6" H 7100 4600 50  0001 C CNN
F 3 "http://www.onsemi.com/pub_link/Collateral/BC846BDW1T1-D.PDF" H 6900 4500 50  0001 C CNN
	2    6900 4500
	1    0    0    -1  
$EndComp
$Comp
L Device:R_Small R206
U 1 1
P 6250 4500
AR Path="/64618ED1/646730FC" Ref="R206"  Part="1" 
AR Path="/647CF58A/646730FC" Ref="R?"  Part="1" 
F 0 "R206" V 6054 4500 50  0000 C CNN
F 1 "5K6" V 6145 4500 50  0000 C CNN
F 2 "Resistor_SMD:R_0805_2012Metric_Pad1.15x1.40mm_HandSolder" H 6250 4500 50  0001 C CNN
F 3 "~" H 6250 4500 50  0001 C CNN
	1    6250 4500
	0    1    1    0   
$EndComp
Wire Wire Line
	1700 6850 3500 6850
$Comp
L power:GND #PWR0109
U 1 1
P 6000 4600
F 0 "#PWR0109" H 6000 4350 50  0001 C CNN
F 1 "GND" H 6005 4427 50  0000 C CNN
F 2 "" H 6000 4600 50  0001 C CNN
F 3 "" H 6000 4600 50  0001 C CNN
	1    6000 4600
	1    0    0    -1  
$EndComp
Wire Wire Line
	6150 4500 6000 4500
Wire Wire Line
	6000 4500 6000 4600
Wire Wire Line
	6350 4500 6500 4500
Wire Wire Line
	7000 4700 7000 5000
Wire Wire Line
	7000 5350 7000 5500
Wire Wire Line
	6500 4800 6500 4500
Connection ~ 6500 4500
Wire Wire Line
	6500 4500 6700 4500
Wire Wire Line
	6500 5200 6500 5500
Wire Wire Line
	6500 5500 7000 5500
Connection ~ 7000 5500
Wire Wire Line
	7000 5600 7000 5500
Text GLabel 6500 4000 0    50   Input ~ 0
FET_CCS+
Wire Wire Line
	7000 4000 7000 4300
Wire Wire Line
	6500 4000 7000 4000
Text GLabel 3350 7050 0    50   Input ~ 0
FET_CCS+
Wire Wire Line
	3500 7050 3500 6850
Connection ~ 3500 6850
Wire Wire Line
	3500 6850 5300 6850
Wire Wire Line
	3350 7050 3500 7050
Wire Wire Line
	6800 5000 7000 5000
Connection ~ 7000 5000
Wire Wire Line
	7000 5000 7000 5150
Text Notes 7200 4950 0    50   ~ 0
I=2mA
$Comp
L power:+15V #PWR0110
U 1 1
P 3500 1300
F 0 "#PWR0110" H 3500 1150 50  0001 C CNN
F 1 "+15V" H 3515 1473 50  0000 C CNN
F 2 "" H 3500 1300 50  0001 C CNN
F 3 "" H 3500 1300 50  0001 C CNN
	1    3500 1300
	1    0    0    -1  
$EndComp
$Comp
L power:-15V #PWR0111
U 1 1
P 7000 5600
F 0 "#PWR0111" H 7000 5700 50  0001 C CNN
F 1 "-15V" H 7015 5773 50  0000 C CNN
F 2 "" H 7000 5600 50  0001 C CNN
F 3 "" H 7000 5600 50  0001 C CNN
	1    7000 5600
	-1   0    0    1   
$EndComp
$EndSCHEMATC
